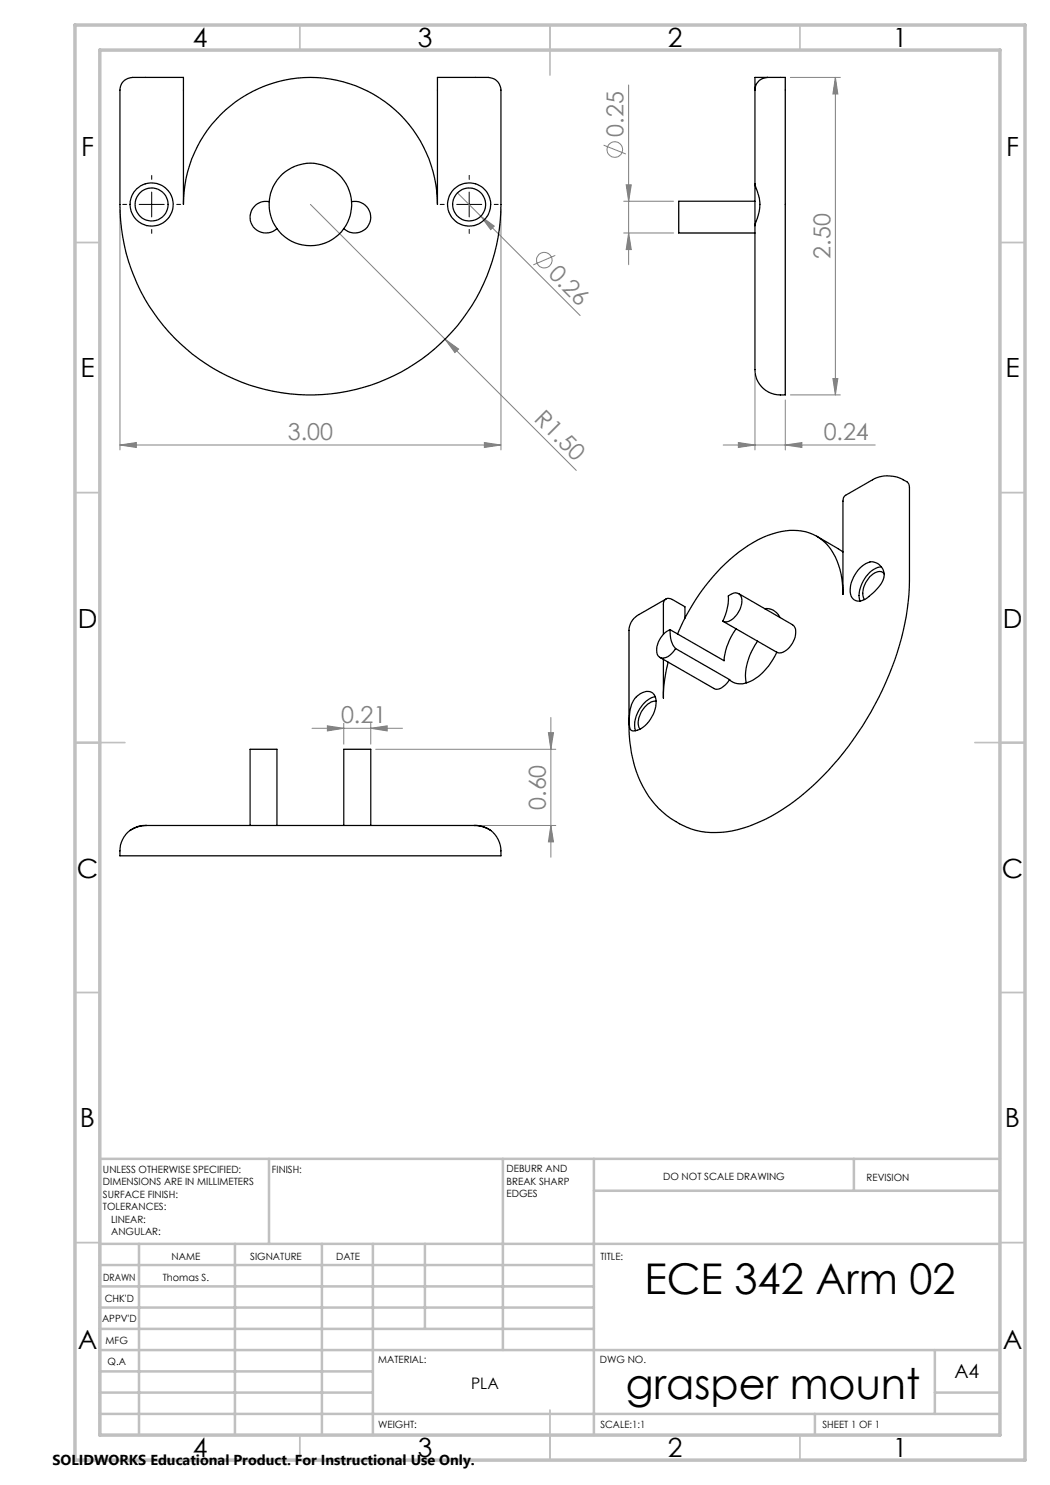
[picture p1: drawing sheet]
<svg xmlns="http://www.w3.org/2000/svg" width="210mm" height="297mm" viewBox="0 0 210 297" stroke-linecap="round" stroke-linejoin="round" font-family="sans-serif">
<g fill="none" stroke="#808080" stroke-width=".2">
<path d="M125.7 17v35.9M158.1 15.5h10M167.1 15.5l.5 3.3h-1zM167.1 15.5v63.5M91.5 38.6l4.7 4.6M120.7 29l4.5 1.8M125.2 37h1.1l-.6 3.2zM24 41.9v48.1M62.1 40.9l26.9 26.9M96.2 43.2l2.6 2-.7 .7zM96.2 43.2l19.8 19.9M100.2 41.9v48.1"/>
<path d="M111.1 51.1l-4.5 1.9M124.7 46.6h10M124.7 40.2h10M125.7 46.6l.6 3.3h-1.1zM89 67.8l2.7 2-.7 .7zM89 67.8l26.3 26.3M151 74.9v15.1M158.1 79h10M166.6 75.7h1l-.5 3.3zM24 89l3.3-.5v1zM24 89h76.2M96.9 88.5l3.3 .5-3.3 .5z"/>
<path d="M144.6 89h30.4M147.7 88.5l3.3 .5-3.3 .5zM157.1 89l3.3-.5v1zM157.1 80v10M62.4 145.7h18.1M65.5 145.2l3.3 .5-3.3 .5zM68.8 144.7v4.1M74.2 145.7l3.2-.5v1zM74.2 144.7v4.1M75.1 149.9h36.1M109.7 146.5h1l-.5 3.4zM110.2 143.5v27.9"/>
<path d="M95.8 165.1h15.4M110.2 165.1l.5 3.3h-1z"/>
<circle cx="122.9" cy="29.9" r="1.56"/>
<circle cx="108.8" cy="52" r="1.56"/>
</g>
<path d="M30.3 35.9v-.8M93.8 35.9v-.8M25.3 40.9h-.8M30.3 45.9v.8M35.3 40.9h.8M88.8 40.9h-.8M93.8 45.9v.8M98.8 40.9h.8" fill="none" stroke="#000" stroke-width=".2" stroke-dasharray="15.2 1.3 1.3 1.3"/>
<path d="M30.3 38.4v5M93.8 38.4v5M27.8 40.9h5M91.3 40.9h5" fill="none" stroke="#000" stroke-width=".2"/>
<g fill="none" stroke="#c0c0c0" stroke-width=".35">
<path d="M60 5v5M110 5v10M160 5v5M15 48.5h5M200 48.5h5M15 98.5h5M200 98.5h5M15 148.5h10M195 148.5h10M15 198.5h5M200 198.5h5M15 248.5h5"/>
<path d="M200 248.5h5M60 287v5M110 282v10M160 287v5"/>
</g>
<g fill="none" stroke="#c0c0c0" stroke-width=".5">
<path d="M53.8 231.8v17M100.6 231.8v38.2M118.8 231.8v55.2M118.8 238.2h81.2M170.8 231.8v6.4M200 231.8h-180v55.2M20 248.8h180M20 257.3h98.8M20 253h98.8M27.8 248.8v38.2M47 248.8v38.2M64.4 248.8v38.2"/>
<path d="M74.6 248.8v38.2M85 248.8v17M20 265.8h98.8M20 261.5h98.8M20 278.5h54.6M20 274.3h54.6M20 270h180M187 278.5h13M187 270v12.8M20 282.8h180M163 282.8v4.2"/>
</g>
<path d="M15 5h190v287h-190zM20 10h180v277h-180z" fill="none" stroke="#c0c0c0" stroke-width=".7"/>
<g fill="#808080">
<path d="M96.9 88.5l3.3 .5-3.3 .5zM24 89l3.3-.5v1z"/>
<path d="M157.1 89l3.3-.5v1zM147.7 88.5l3.3 .5-3.3 .5z"/>
<path d="M125.7 46.6l.6 3.3h-1.1zM125.2 37h1.1l-.6 3.2z"/>
<path d="M166.6 75.7h1l-.5 3.3zM167.1 15.5l.5 3.3h-1z"/>
<path d="M109.7 146.5h1l-.5 3.4zM110.2 165.1l.5 3.3h-1z"/>
<path d="M96.2 43.2l1.9 2.7 .7-.7zM89 67.8l2 2.7 .7-.7z"/>
<path d="M65.5 145.2l3.3 .5-3.3 .5zM74.2 145.7l3.2-.5v1z"/>
</g>
<g fill="none" stroke="#000" stroke-width=".25">
<path d="M24.6 16.4a4.5 4.5 0 0 1 3.6-.9h8.5v25.4a25.4 25.4 0 0 1 25.4-25.4 25.4 25.4 0 0 1 25.4 25.4v-25.4h9.5a2.74 2.74 0 0 1 3.2 2.5v22.9a38.1 38.1 0 0 1-38.1 38.1 38.1 38.1 0 0 1-38.1-38.1v-22.9l.1-.8zM151 18v18.8M153.5 15.5h3.6v63.4a5.2 5.2 0 0 1-6.1-6v-27.8M153.5 15.5a2.51 2.51 0 0 0-2.5 2.5M153.5 15.5h-2.5v2.5M151 36.8v.1a9.1 9.1 0 0 1 .5 6.7l-.5 1.5M151 36.8v8.3M53.8 40.3a8.4 8.4 0 0 0 1.6 5.4M53.8 40.3a3.2 3.2 0 0 0-3.7 4 3.2 3.2 0 0 0 5.3 1.4M53.8 40.3a8.3 8.3 0 0 1 8.3-7.7 8.3 8.3 0 0 1 8.2 7.7M55.4 45.7a8.2 8.2 0 0 0 13.4 0M70.3 40.3a7.9 7.9 0 0 1-1.5 5.4"/>
<path d="M70.3 40.3a3.2 3.2 0 0 1 3.7 4 3.2 3.2 0 0 1-5.2 1.4M151 40.2h-15.3v6.4h15.3M133.2 119.8l-5.4 3.1a3.7 3.7 0 0 0-2 3.2M145.7 119.2a1.6 1.6 0 0 1 2.3-.2 3.6 3.6 0 0 1-.9 4.2 2.22 2.22 0 0 1-2.5 1 10.9 10.9 0 0 0 1.1-5zM147.7 118.7l10.8 6.3a2.58 2.58 0 0 1 .2 3.3 3.4 3.4 0 0 1-3.1 2.3l-.2-.1M163.3 107.2l5.3 3.2M172 113.6a3.1 3.1 0 0 1 2.9-1.1 2.66 2.66 0 0 1 1.3 4.2 10 10 0 0 1-4 3.5 1.84 1.84 0 0 1-2.2-2.3 6.9 6.9 0 0 1 2-4.3zM176.3 113.4a5.4 5.4 0 0 0-4.3 4.2l-.2 1.5 .2 1.1M176.8 114.8a1.51 1.51 0 0 0-2.2 0 4.3 4.3 0 0 0-1.7 5.1M125.8 126.1v18.7a24.1 24.1 0 0 0 5.2 16.1 15.8 15.8 0 0 0 17.6 4.7 40.7 40.7 0 0 0 18.1-12.7 61 61 0 0 0 15.1-34l.1-2.7v-18.7l-.1-.6a2.07 2.07 0 0 0-1.5-1.1 6.5 6.5 0 0 0-5.8 .2l-5.4 3.1-.4 .5-.1 .6v18.7a14.5 14.5 0 0 0-3.4-10.2 10.1 10.1 0 0 0-10.8-1.9 29.4 29.4 0 0 0-13.6 10.7 45.9 45.9 0 0 0-5.3 9.3M127.3 139.3a2.69 2.69 0 0 1 3.2-.7 3.3 3.3 0 0 1 .4 3.7 5.3 5.3 0 0 1-4.4 3.9 1.01 1.01 0 0 1-.6-1.3l-.1-1a6.9 6.9 0 0 1 1.5-4.6zM131 139.3a6 6 0 0 0-4.1 5.5l.2 1.4"/>
<path d="M132 131.5l10.8 6.2a1.83 1.83 0 0 0 2.2-.7l.9-1.1M132.7 131.9v7.7l.2-3.4 .7-3.8M134 125.9a4.9 4.9 0 0 0 1.1 3.8M134 125.9a4.4 4.4 0 0 0-2.4 5.2 1.68 1.68 0 0 0 2.6-.3l.9-1.1M135.1 129.7l10.8 6.2M137 123.6v-2.2l-2.5-1.5a1.1 1.1 0 0 0-1.3-.1 1.1 1.1 0 0 0-.5 1.2v5.9M144.6 124.2l10.8 6.3M147.2 125.8a13 13 0 0 0-2.4 6.3l-10.8-6.2M151.5 128.2a11.5 11.5 0 0 0-2.2 8.4M152.9 121.7a2.9 2.9 0 0 1 3.1 1.8M155.4 130.5a11.1 11.1 0 0 1-6.4 6.2h-1.5a2.72 2.72 0 0 1-1.6-.8M131.2 140.3a3.5 3.5 0 0 0-3.1 2.4 3.2 3.2 0 0 0-.1 3.1"/>
<path d="M26 166.1a5.3 5.3 0 0 0-2 5.1h76.2a5.4 5.4 0 0 0-2.1-5.1M29.3 165.1h65.5M29.3 165.1a6.5 6.5 0 0 0-3.3 1M29.3 165.1a5.5 5.5 0 0 0-3.3 1M50 165.1v-15.2h5.4v15.2M68.8 165.1v-15.2h5.4v15.2M94.8 165.1a6 6 0 0 1 3.3 1M94.8 165.1l2 .3 1.3 .7"/>
<circle cx="30.3" cy="40.9" r="3.3"/>
<circle cx="30.3" cy="40.9" r="4.3"/>
<circle cx="93.8" cy="40.9" r="3.3"/>
<circle cx="93.8" cy="40.9" r="4.3"/>
</g>
<g font-size="8.5">
<text x="128.9" y="258.8">ECE 342 Arm 02</text>
<text x="125.2" y="279.7">grasper mount</text>
</g>
<g font-size="5.3">
<text x="38.5" y="9.5">4</text>
<text x="83.5" y="9.5">3</text>
<text x="133.6" y="9.5">2</text>
<text x="178.6" y="9.5">1</text>
<text x="16.2" y="31.2">F</text>
<text x="201.2" y="31.2">F</text>
<text x="16.1" y="75.5">E</text>
<text x="201.1" y="75.5">E</text>
<text x="15.5" y="125.5">D</text>
<text x="200.5" y="125.5">D</text>
<text x="15.4" y="175.5">C</text>
<text x="200.4" y="175.5">C</text>
<text x="16" y="225.5">B</text>
<text x="201" y="225.5">B</text>
<text x="15.5" y="269.7">A</text>
<text x="200.5" y="269.7">A</text>
<text x="38.5" y="291.5">4</text>
<text x="83.5" y="291.5">3</text>
<text x="133.6" y="291.5">2</text>
<text x="178.6" y="291.5">1</text>
</g>
<g font-size="4.7" fill="#808080">
<text x="124.7" y="27.3" transform="rotate(-90 124.7 27.3)">0.25</text>
<text x="166.1" y="51.8" transform="rotate(-90 166.1 51.8)">2.50</text>
<text x="109.5" y="55" transform="rotate(45 109.5 55)">0.26</text>
<text x="57.6" y="88">3.00</text>
<text x="106.7" y="84" transform="rotate(45 106.7 84)">R1.50</text>
<text x="164.7" y="88">0.24</text>
<text x="68.2" y="144.6">0.21</text>
<text x="109.2" y="162" transform="rotate(-90 109.2 162)">0.60</text>
</g>
<text font-size="3.9" x="190.9" y="275.5">A4</text>
<text font-size="3.2" x="94.2" y="277.9">PLA</text>
<text font-size="2.9" x="10.5" y="292.9">SOLIDWORKS Educational Product. For Instructional Use Only.</text>
<g font-size="2">
<text x="20.6" y="234.6">UNLESS OTHERWISE SPECIFIED:</text>
<text x="20.6" y="237.1">DIMENSIONS ARE IN MILLIMETERS</text>
<text x="20.6" y="239.6">SURFACE FINISH:</text>
<text x="54.4" y="234.6">FINISH:</text>
<text x="101.3" y="234.5">DEBURR AND</text>
<text x="101.3" y="237">BREAK SHARP</text>
<text x="101.3" y="239.5">EDGES</text>
<text x="132.6" y="236">DO NOT SCALE DRAWING</text>
<text x="173.3" y="236.2">REVISION</text>
<text x="20.6" y="242.1">TOLERANCES:</text>
<text x="22.2" y="244.6">LINEAR:</text>
<text x="22.2" y="247.1">ANGULAR:</text>
<text x="34.3" y="252">NAME</text>
<text x="50" y="251.9">SIGNATURE</text>
<text x="67.2" y="251.9">DATE</text>
<text x="120.1" y="251.9">TITLE:</text>
<text x="20.6" y="256.1">DRAWN</text>
<text x="32.5" y="256.1">Thomas S.</text>
<text x="20.9" y="260.3">CHK'D</text>
<text x="20.4" y="264.4">APPV'D</text>
<text x="21.1" y="268.8">MFG</text>
<text x="21.5" y="273">Q.A</text>
<text x="75.6" y="272.5">MATERIAL:</text>
<text x="120" y="272.5">DWG NO.</text>
<text x="75.6" y="285.5">WEIGHT:</text>
<text x="120.1" y="285.6">SCALE:1:1</text>
<text x="164.5" y="285.6">SHEET 1 OF 1</text>
</g>
</svg>
